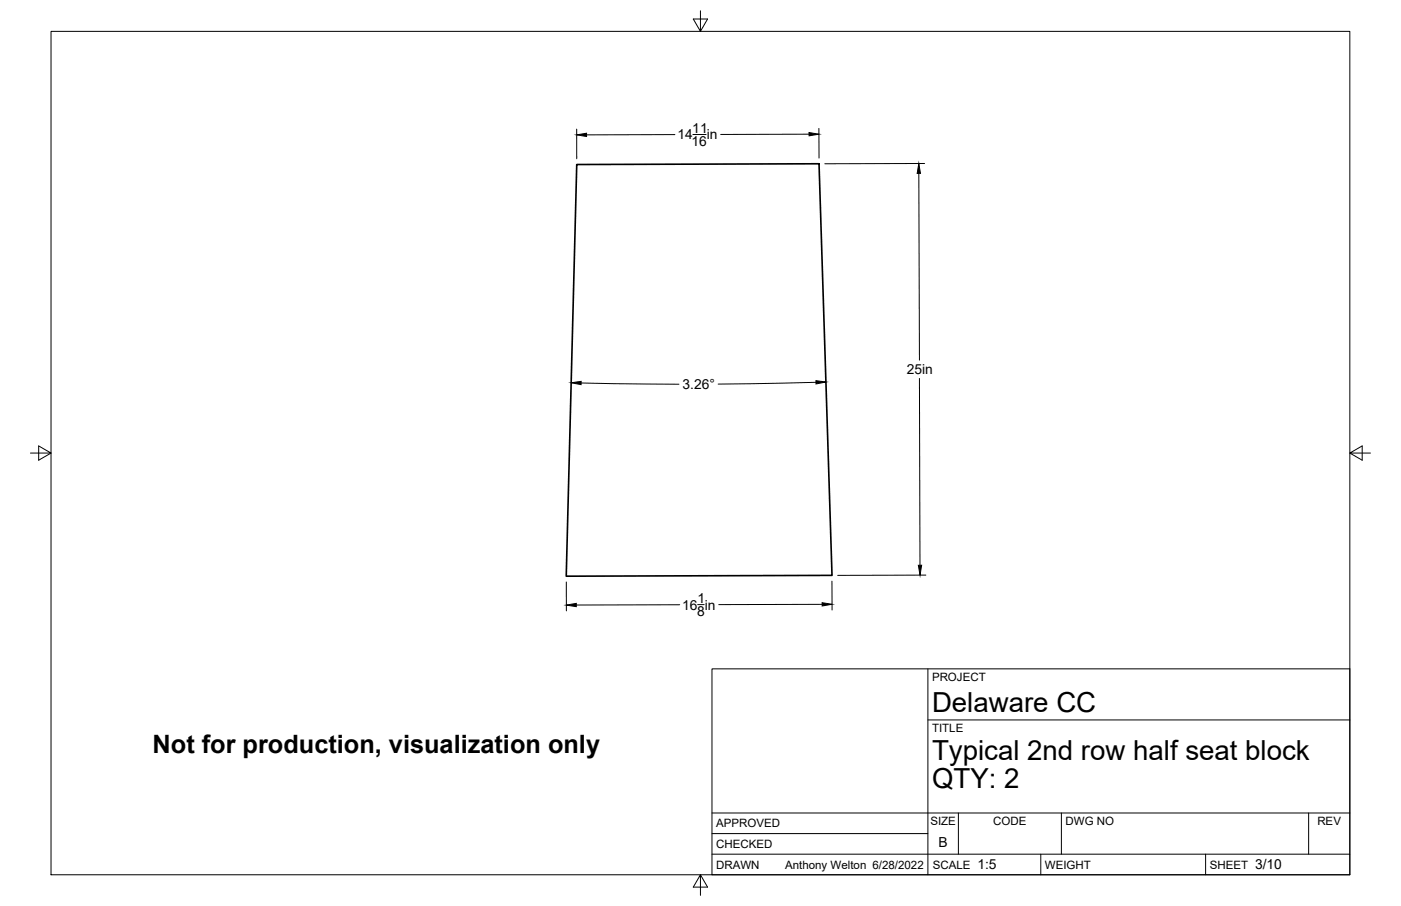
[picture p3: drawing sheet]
<svg xmlns="http://www.w3.org/2000/svg" width="432mm" height="279mm" viewBox="0 0 432 279" stroke-linecap="round" stroke-linejoin="round" font-family="sans-serif">
<!-- layer: Visible -->
<path d="M177.8 50.7l74.6-.2 4 126.9-81.9 .3z" fill="none" stroke="#000" stroke-width=".51"/>
<!-- layer: Border -->
<path d="M15.7 9.7h400.3v260.1h-400.3zM215.9 3.3v6.4l-2.2-3.8h4.4l-2.2 3.8M9.4 139.7h6.3l-3.8-2.2v4.4l3.8-2.2M416 139.7l3.8 2.2v-4.4l-3.8 2.2h6.4M215.9 269.8l2.2 3.8h-4.4l2.2-3.8v6.3" fill="none" stroke="#000" stroke-width=".31"/>
<!-- layer: Titleblock -->
<path d="M219.4 206.3h196.6v63.5h-196.6zM286 206.3v63.5M286 222h130M219.4 257.1h66.6M219.4 250.7h196.6M295.4 250.7v12.7M327.1 250.7v12.7M403.3 250.7v12.7M219.4 263.4h196.6M320.8 263.4v6.4M371.6 263.4v6.4" fill="none" stroke="#000" stroke-width=".31"/>
<!-- layer: Dimensions -->
<g fill="none" stroke="#000" stroke-width=".31">
<path d="M177.7 39.8l.1 9.2M252.4 39.6v9.1M208 41.5l-27.2 .1M213.6 41.5h4M249.3 41.4l-27.2 .1M283.2 53.5l.2 57.6M285 50.4l-30.8 .1M179.1 118.1l30.2 .4M251.5 117.9l-30.2 .5M283.4 116.7l.1 57.6M174.5 179.5l.1 8.9M256.4 179.2l.1 8.9"/>
<path d="M285.3 177.4h-27.1M209.5 186.5l-31.9 .1M215 186.5h2M253.4 186.4l-31.9 .1"/>
</g>
<path d="M177.7 41.6l3.1-.5v1zM249.3 40.9l3.1 .5-3 .5zM283.2 50.4l.5 3.1h-1zM176 118l3.1-.4v1zM251.5 117.4l3.1 .4-3.1 .6zM283 174.3h1.1l-.5 3.1zM174.6 186.6l3-.5v1zM253.4 185.9l3 .5-3 .5z" fill="#000" stroke="#000" stroke-width=".31"/>
<g font-size="8.5">
<text x="287.3" y="219.5">Delaware CC</text>
<text x="287.3" y="234.5">Typical 2nd row half seat block</text>
<text x="287.3" y="243.1">QTY: 2</text>
</g>
<text font-size="7.8" x="47" y="232.4">Not for production, visualization only</text>
<g font-size="4.3">
<text x="213.4" y="41">11</text>
<text x="208.8" y="43">14</text>
<text x="213.1" y="45.1">16</text>
<text x="217.8" y="43">in</text>
<text x="210.4" y="120">3.26°</text>
<text x="279.4" y="115.4">25in</text>
<text x="215" y="185.9">1</text>
<text x="210.3" y="188">16 in</text>
<text x="214.8" y="190.1">8</text>
<text x="289.3" y="261.2">B</text>
<text x="301.2" y="268.1">1:5</text>
<text x="386.8" y="268.1">3/10</text>
</g>
<g font-size="3.5">
<text x="287.3" y="210.1">PROJECT</text>
<text x="287.3" y="225.8">TITLE</text>
<text x="220.7" y="255.2">APPROVED</text>
<text x="286.7" y="254.5">SIZE</text>
<text x="306.1" y="254.5">CODE</text>
<text x="328.4" y="254.5">DWG NO</text>
<text x="406" y="254.5">REV</text>
<text x="220.7" y="261.5">CHECKED</text>
<text x="220.7" y="267.9">DRAWN</text>
<text x="242" y="267.9">Anthony Welton 6/28/2022</text>
<text x="287.5" y="267.9">SCALE</text>
<text x="322.1" y="267.9">WEIGHT</text>
<text x="372.9" y="267.9">SHEET</text>
</g>
</svg>
